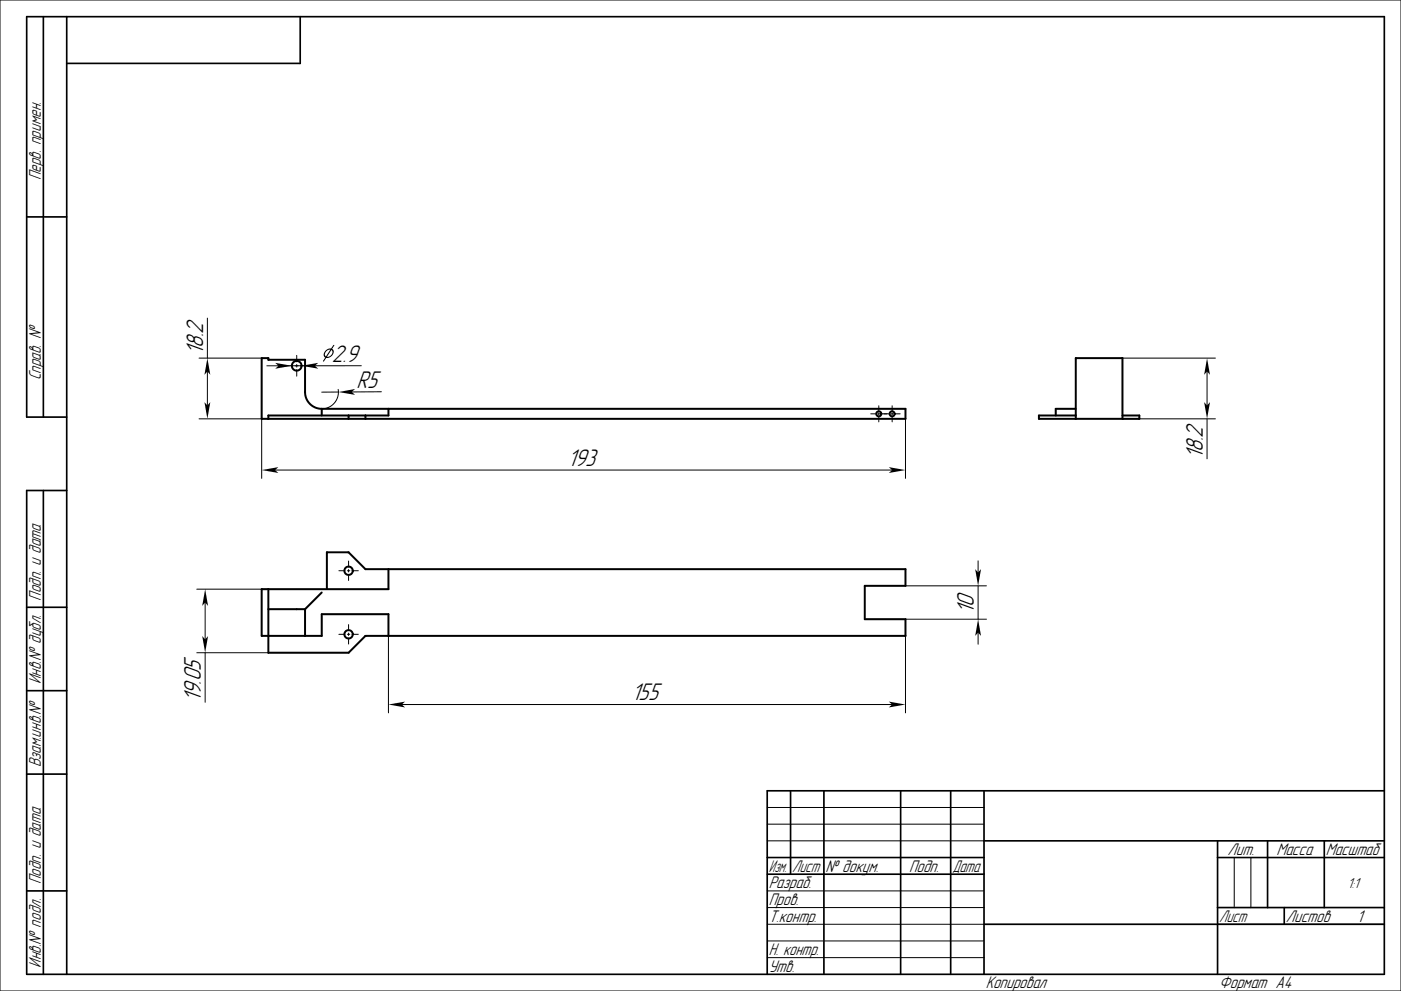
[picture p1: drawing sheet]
<svg xmlns="http://www.w3.org/2000/svg" width="420mm" height="297mm" viewBox="0 0 420 297" stroke-linecap="round" stroke-linejoin="round" font-family="sans-serif">
<g fill="none" stroke="#000" stroke-width=".3">
<path d="M0 0h420v297h-420zM62.2 95.3v12M59.7 107.3h18.8M62.2 111.3v10.2M83.5 109.6h-3.5M85.8 109.6h6.3M89 106.5v2M89 109.2v.8M89 110.8v1.9M101.4 116.7a5 5 0 0 1-4.9 5.8M101.4 117.5h-4.9M108.3 109.6h-13.9"/>
<path d="M114.3 117.4l-8.9 .1M336.5 107.3h27.9M361.9 111.3v10.2M59.7 125.5h18.8v17.9M261 124h1.5M263.1 124h.7M263.5 121.6v1.5M263.5 123.7v.6M263.5 124.9v1.5M264.4 124h2.1M267.1 124h.7M267.4 121.6v1.5"/>
<path d="M267.4 123.7v.6M267.4 124.9v1.5M268.4 124h1.5M271.4 125.5v17.9M336.5 125.5h27.9M361.9 125.5v12M82.5 140.9h184.9M59 176.6h21.4M101.6 171.1h1.8M104.1 171.1h.8M104.5 168.1v1.9M104.5 170.7v.7"/>
<path d="M104.5 172.1v1.9M105.6 171.1h1.8M271.4 175.6h24.3M293.2 168.1v3.5M293.2 175.6v10M59 195.6h21.4M61.5 180.6v11M61.5 195.6v14.9M101.6 190.1h1.8M104.1 190.1h.8M104.5 187.2v1.8M104.5 189.7v.8"/>
<path d="M104.5 191.2v1.8M105.6 190.1h1.8M116.4 190.6v23M271.4 190.6v23M271.4 185.6h24.3M293.2 189.6v3.5M120.5 211.1h146.9M230 252h65M230 242h65M230 247h65M370 257v15M375 257v15"/>
<path d="M230 277h65M230 267h65M230 272h65M365 277h50M230 282h65M230 287h65"/>
</g>
<g fill="none" stroke="#000" stroke-width=".5">
<path d="M13 5v120M20 5v287M90 5v14h-70M8 65h12M20 125h-12v-120h407v287h-407v-145h12M13 147v145M8 182h12M8 207h12M8 232h12M237 237v25M247 237v55M270 237v55"/>
<path d="M285 237v55M295 237v55M415 237h-185v55M230 257h65M295 252h120M365 257h50M365 252v40M380 252v20M397 252v20M8 267h12M230 262h65M295 277h120"/>
<path d="M365 272h50M385 272v5"/>
</g>
<g fill="none" stroke="#000" stroke-width=".6">
<path d="M78.5 107.3h1.9v.5h11v9.7a5 5 0 0 0 5.1 5h174.9v3h-192.9zM96.5 122.5v2M104.5 124.5v1M109.5 124.5v1M116.4 122.5v2h-36v1M322.5 122.5h-6v2M322.5 124.5h-11v1h30v-1h-5M322.5 125.5v-18.2h14v18.2M80.4 176.6v19h24.1l5-5h161.9v-5h-12.1v-10h12.1v-5h-161.9l-5-5.1h-6.5v11.1M96.5 177.6l-5.1 5M116.4 170.6v6h-37.9v14h18v-6.5h19.9v6.5M80.4 182.6h11"/>
<path d="M91.4 182.6v8"/>
<circle cx="89" cy="109.6" r="1.45"/>
<circle cx="263.5" cy="124" r=".75"/>
<circle cx="267.4" cy="124" r=".75"/>
<circle cx="104.5" cy="171.1" r="1.25"/>
<circle cx="104.5" cy="190.1" r="1.25"/>
</g>
<g fill="#000">
<path d="M62.2 107.3l.8 5-.8-1-.9 1z" fill-rule="evenodd"/>
<path d="M82.5 108.8l5 .8-5 .9 1-.9z" fill-rule="evenodd"/>
<path d="M90.4 109.6l5-.9-1 .9 1 .9z" fill-rule="evenodd"/>
<path d="M97.6 105.1l.8-.5 .9-.1 .6-1.1h.3l-.6 1.2 .4 .7-.3 1.1-.9 .7-1 .2-.9 1.1 .6-1.2-.4-.4-.1-.6zM99.3 104.9l-1.3 2 .8-.1 .7-.6 .2-.8zM97.8 105.3l-.4 .8 .3 .7 1.3-2-.6 .1z" fill-rule="evenodd"/>
<path d="M101.4 117.5l5-.9-1 .9 1.1 .8z" fill-rule="evenodd"/>
<path d="M361.9 107.3l.8 5-.8-1-.9 1z" fill-rule="evenodd"/>
<path d="M61.3 120.5l.9 1 .8-1-.8 5z" fill-rule="evenodd"/>
<path d="M78.5 140.9l4.9-.9-.9 .9 .9 .9z" fill-rule="evenodd"/>
<path d="M361 120.5l.9 1 .8-1-.8 5z" fill-rule="evenodd"/>
<path d="M266.4 140l5 .9-5 .9 1-.9z" fill-rule="evenodd"/>
<path d="M292.3 170.6l.9 1 .9-1-.9 5z" fill-rule="evenodd"/>
<path d="M60.6 190.6l.9 1 .9-1-.9 5z" fill-rule="evenodd"/>
<path d="M61.5 176.6l.9 5-.9-1-.9 1z" fill-rule="evenodd"/>
<path d="M293.2 185.6l.9 5-.9-1-.9 1z" fill-rule="evenodd"/>
<path d="M116.4 211.1l5.1-.8-1 .8 1 .9z" fill-rule="evenodd"/>
<path d="M266.4 210.3l5 .8-5 .9 1-.9z" fill-rule="evenodd"/>
</g>
<g font-size="6.7">
<text x="60.9" y="106.3" transform="rotate(-90 60.9 106.3)">18.2</text>
<text x="99.5" y="108.4">2.9</text>
<text x="106.9" y="116.2">R5</text>
<text x="360.6" y="137.5" transform="rotate(-90 360.6 137.5)">18.2</text>
<text x="170.2" y="139.6">193</text>
<text x="292" y="183.9" transform="rotate(-90 292 183.9)">10</text>
<text x="189.3" y="209.9">155</text>
<text x="60.2" y="210.5" transform="rotate(-90 60.2 210.5)">19.05</text>
</g>
<g font-size="4.7">
<text x="12.2" y="54" transform="rotate(-90 12.2 54)">Перв. примен.</text>
<text x="12.2" y="114" transform="rotate(-90 12.2 114)">Справ. №</text>
<text x="12.2" y="180" transform="rotate(-90 12.2 180)">Подп. и дата</text>
<text x="12.2" y="205" transform="rotate(-90 12.2 205)">Инв.№ дубл.</text>
<text x="12.2" y="230" transform="rotate(-90 12.2 230)">Взам.инв.№</text>
<text x="368" y="256.2">Лит.</text>
<text x="382.7" y="256.2">Масса</text>
<text x="397.5" y="256.2">Масштаб</text>
<text x="230.5" y="261.3">Изм.</text>
<text x="237.5" y="261.3">Лист</text>
<text x="247.5" y="261.3">№ докум.</text>
<text x="272.5" y="261.3">Подп.</text>
<text x="285.5" y="261.3">Дата</text>
<text x="12.2" y="265" transform="rotate(-90 12.2 265)">Подп. и дата</text>
<text x="230.5" y="266.3">Разраб.</text>
<text x="230.5" y="271.3">Пров.</text>
<text x="230.5" y="276.3">Т.контр.</text>
<text x="365.5" y="276.2">Лист</text>
<text x="385.5" y="276.2">Листов</text>
<text x="406.8" y="276.3">1</text>
<text x="230.5" y="286.3">Н. контр.</text>
<text x="12.2" y="290" transform="rotate(-90 12.2 290)">Инв.№ подл.</text>
<text x="230.5" y="291.3">Утв.</text>
<text x="295.5" y="296.3">Копировал</text>
<text x="365.5" y="296.3">Формат A4</text>
</g>
<text font-size="4" x="404" y="266">1:1</text>
</svg>
